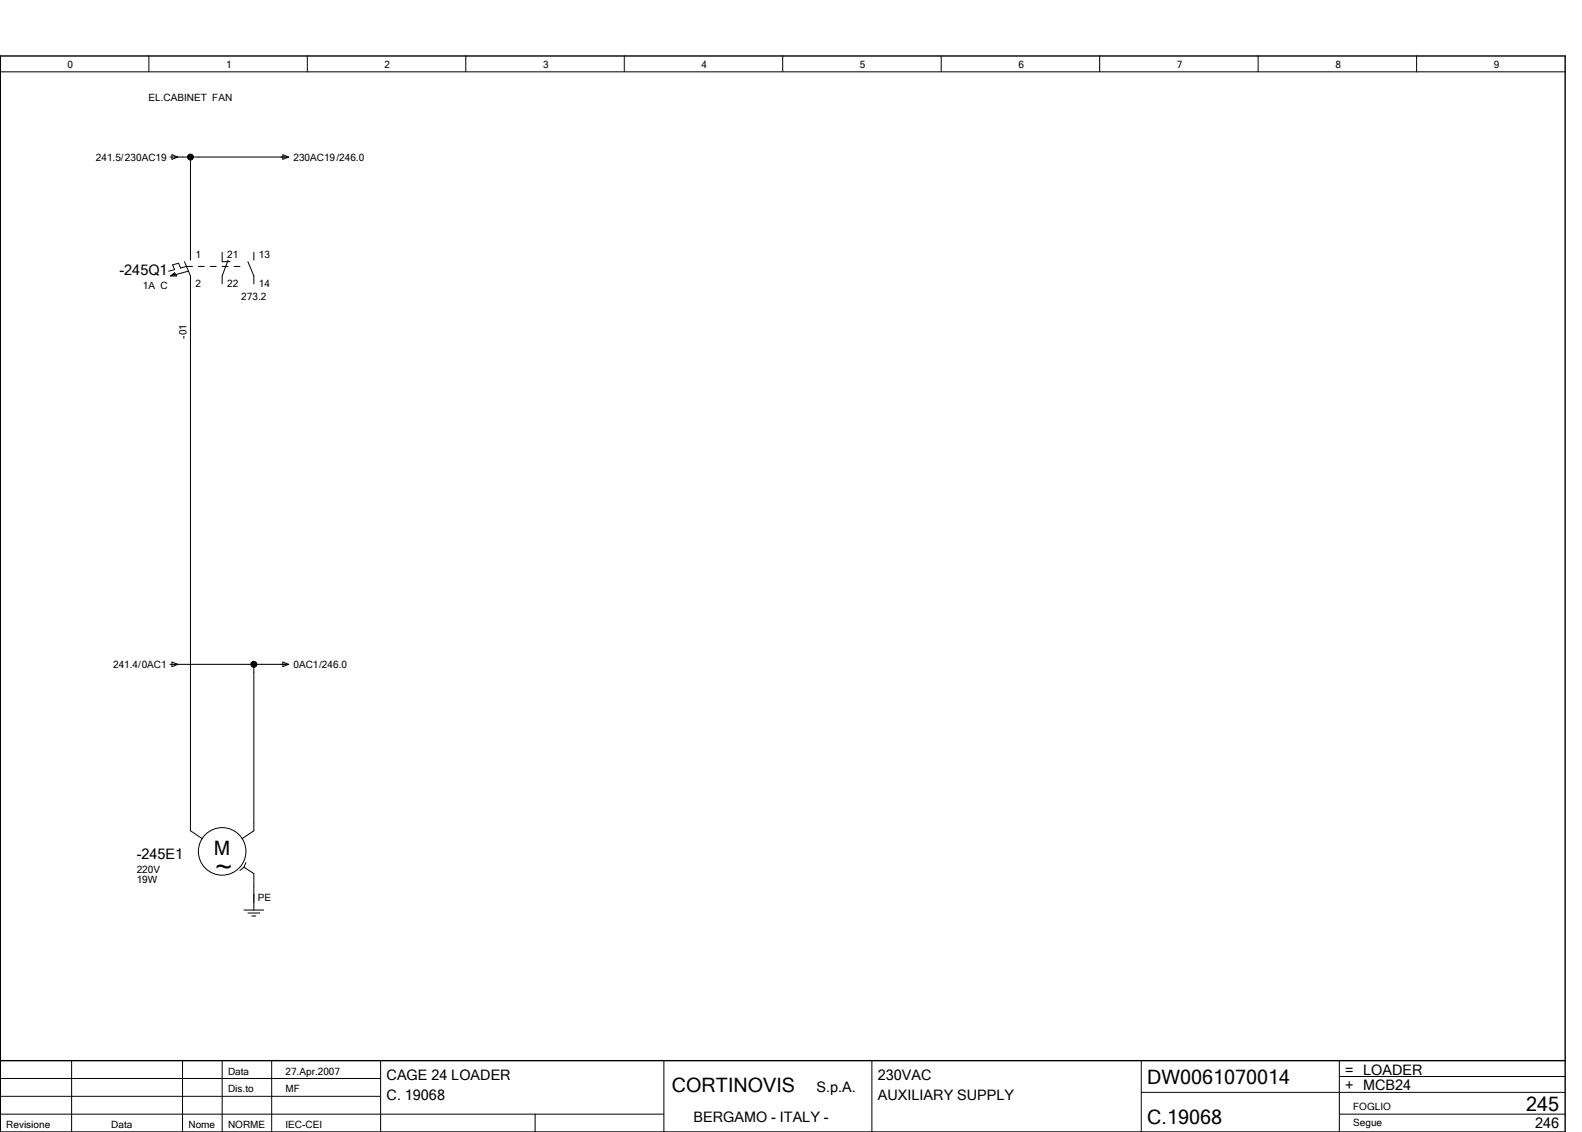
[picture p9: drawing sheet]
<svg xmlns="http://www.w3.org/2000/svg" width="399mm" height="286mm" viewBox="0 0 399 286" stroke-linecap="round" stroke-linejoin="round" font-family="sans-serif">
<g fill="none" stroke="#000" stroke-width=".25">
<path d="M.1 18.1h395M37.6 14.1v4M77.6 14.1v4M117.6 14.1v4M157.6 14.1v4M197.6 14.1v4M237.6 14.1v4M277.6 14.1v4M317.6 14.1v4M357.6 14.1v4M42.9 39.6h29.9M43.4 39.1l1.5 .5-1.5 .6z"/>
<path d="M48.1 39.6v26M71.4 39.1l1.5 .5-1.5 .6zM43.1 69.6l1-.8 .5 .8zM43.6 69.2h.5v.4M46.6 66l1.5 3.6v140l3 2M47.6 68.4l-4.5 1.2M48.6 67.2h-1.5l-1.5 .4-.5-1.2-1.5 .4 .5 1.2-1.5 .4M50.1 67.2h1.5M53.1 67.2h1.5M56.1 63.6v2.4h2M56.1 67.2h1.5M57.6 65.6l-1.5 4v2"/>
<path d="M59.1 67.2h1.5M62.6 66l1.5 3.6v2M64.1 63.6v2M42.9 167.6h29.9M43.4 167.1l1.5 .5-1.5 .6zM64.1 167.6v42l-3 2M71.4 167.1l1.5 .5-1.5 .6zM61.6 218.8l2.5 1.6v9.2M61.6 218.8l-1 .8M62.1 217.6l-.5 1.2M61.6 229.6h5M62.6 230.4h3"/>
<path d="M63.6 231.1h1M.1 255.6v30M.1 276.6h96M.1 272.1h96M18.1 267.6v18M46.1 267.6v18M56.1 267.6v18M68.6 267.6v18M96.1 267.6v18M167.6 267.6v18M220.1 267.6v18M288.1 267.6v18"/>
<path d="M288.1 275.6h107M338.1 271.6h57M338.1 267.6v18M.1 281.1h167.5M135.1 281.1v4.5M338.1 281.1h57"/>
<circle cx="56.1" cy="214.8" r="6"/>
</g>
<path d="M.1 14.1h395v271.5h-395zM.1 267.6h395" fill="none" stroke="#000" stroke-width=".35"/>
<g fill="#000" stroke="#000" stroke-width=".25">
<circle cx="48.1" cy="39.6" r=".75"/>
<circle cx="64.1" cy="167.6" r=".75"/>
</g>
<text font-size="7.2" x="54.4" y="223.3">~</text>
<g font-size="5">
<text x="54" y="215.8">M</text>
<text x="169.6" y="275.6">CORTINOVIS</text>
<text x="289.6" y="273.6">DW0061070014</text>
<text x="385.2" y="280.4">245</text>
<text x="289.6" y="283.6">C.19068</text>
</g>
<g font-size="3.6">
<text x="30.2" y="69.4">­245Q1</text>
<text x="34.5" y="216.7">­245E1</text>
<text x="97.6" y="272.6">CAGE 24 LOADER</text>
<text x="206.1" y="275.6">S.p.A.</text>
<text x="221.6" y="272.6">230VAC</text>
<text x="339.6" y="271.1">= LOADER</text>
<text x="339.6" y="275.1">+ MCB24</text>
<text x="97.6" y="277.6">C. 19068</text>
<text x="221.6" y="277.6">AUXILIARY SUPPLY</text>
<text x="175" y="283.1">BERGAMO ­ ITALY ­</text>
<text x="387.5" y="284.6">246</text>
</g>
<g font-size="2.5">
<text x="17.1" y="17.1">0</text>
<text x="57.1" y="17.1">1</text>
<text x="97.1" y="17.1">2</text>
<text x="137.1" y="17.1">3</text>
<text x="177.1" y="17.1">4</text>
<text x="217.1" y="17.1">5</text>
<text x="257.1" y="17.1">6</text>
<text x="297.1" y="17.1">7</text>
<text x="337.1" y="17.1">8</text>
<text x="377.1" y="17.1">9</text>
<text x="37.5" y="25.4">EL.CABINET FAN</text>
<text x="24.2" y="40.5">241.5/230AC19</text>
<text x="74.1" y="40.5">230AC19/246.0</text>
<text x="49.4" y="65.1">1</text>
<text x="57.3" y="65.1">21</text>
<text x="65.4" y="65.1">13</text>
<text x="36.1" y="72.9">1A C</text>
<text x="49.4" y="72.5">2</text>
<text x="57.3" y="72.5">22</text>
<text x="60.9" y="75.6">273.2</text>
<text x="65.4" y="72.5">14</text>
<text x="47.1" y="85.4" transform="rotate(-90 47.1 85.4)">­01</text>
<text x="28.6" y="168.5">241.4/0AC1</text>
<text x="74.1" y="168.5">0AC1/246.0</text>
<text x="34.5" y="220.2">220V</text>
<text x="34.5" y="222.7">19W</text>
<text x="65.1" y="227.4">PE</text>
<text x="57.6" y="271.1">Data</text>
<text x="57.6" y="275.6">Dis.to</text>
<text x="72.1" y="271.1">27.Apr.2007</text>
<text x="72.1" y="275.6">MF</text>
<text x="341.6" y="280.1">FOGLIO</text>
<text x="1.6" y="284.6">Revisione</text>
<text x="28.1" y="284.6">Data</text>
<text x="47.6" y="284.6">Nome</text>
<text x="57.6" y="284.6">NORME</text>
<text x="72.1" y="284.6">IEC­CEI</text>
<text x="341.6" y="284.1">Segue</text>
</g>
</svg>
